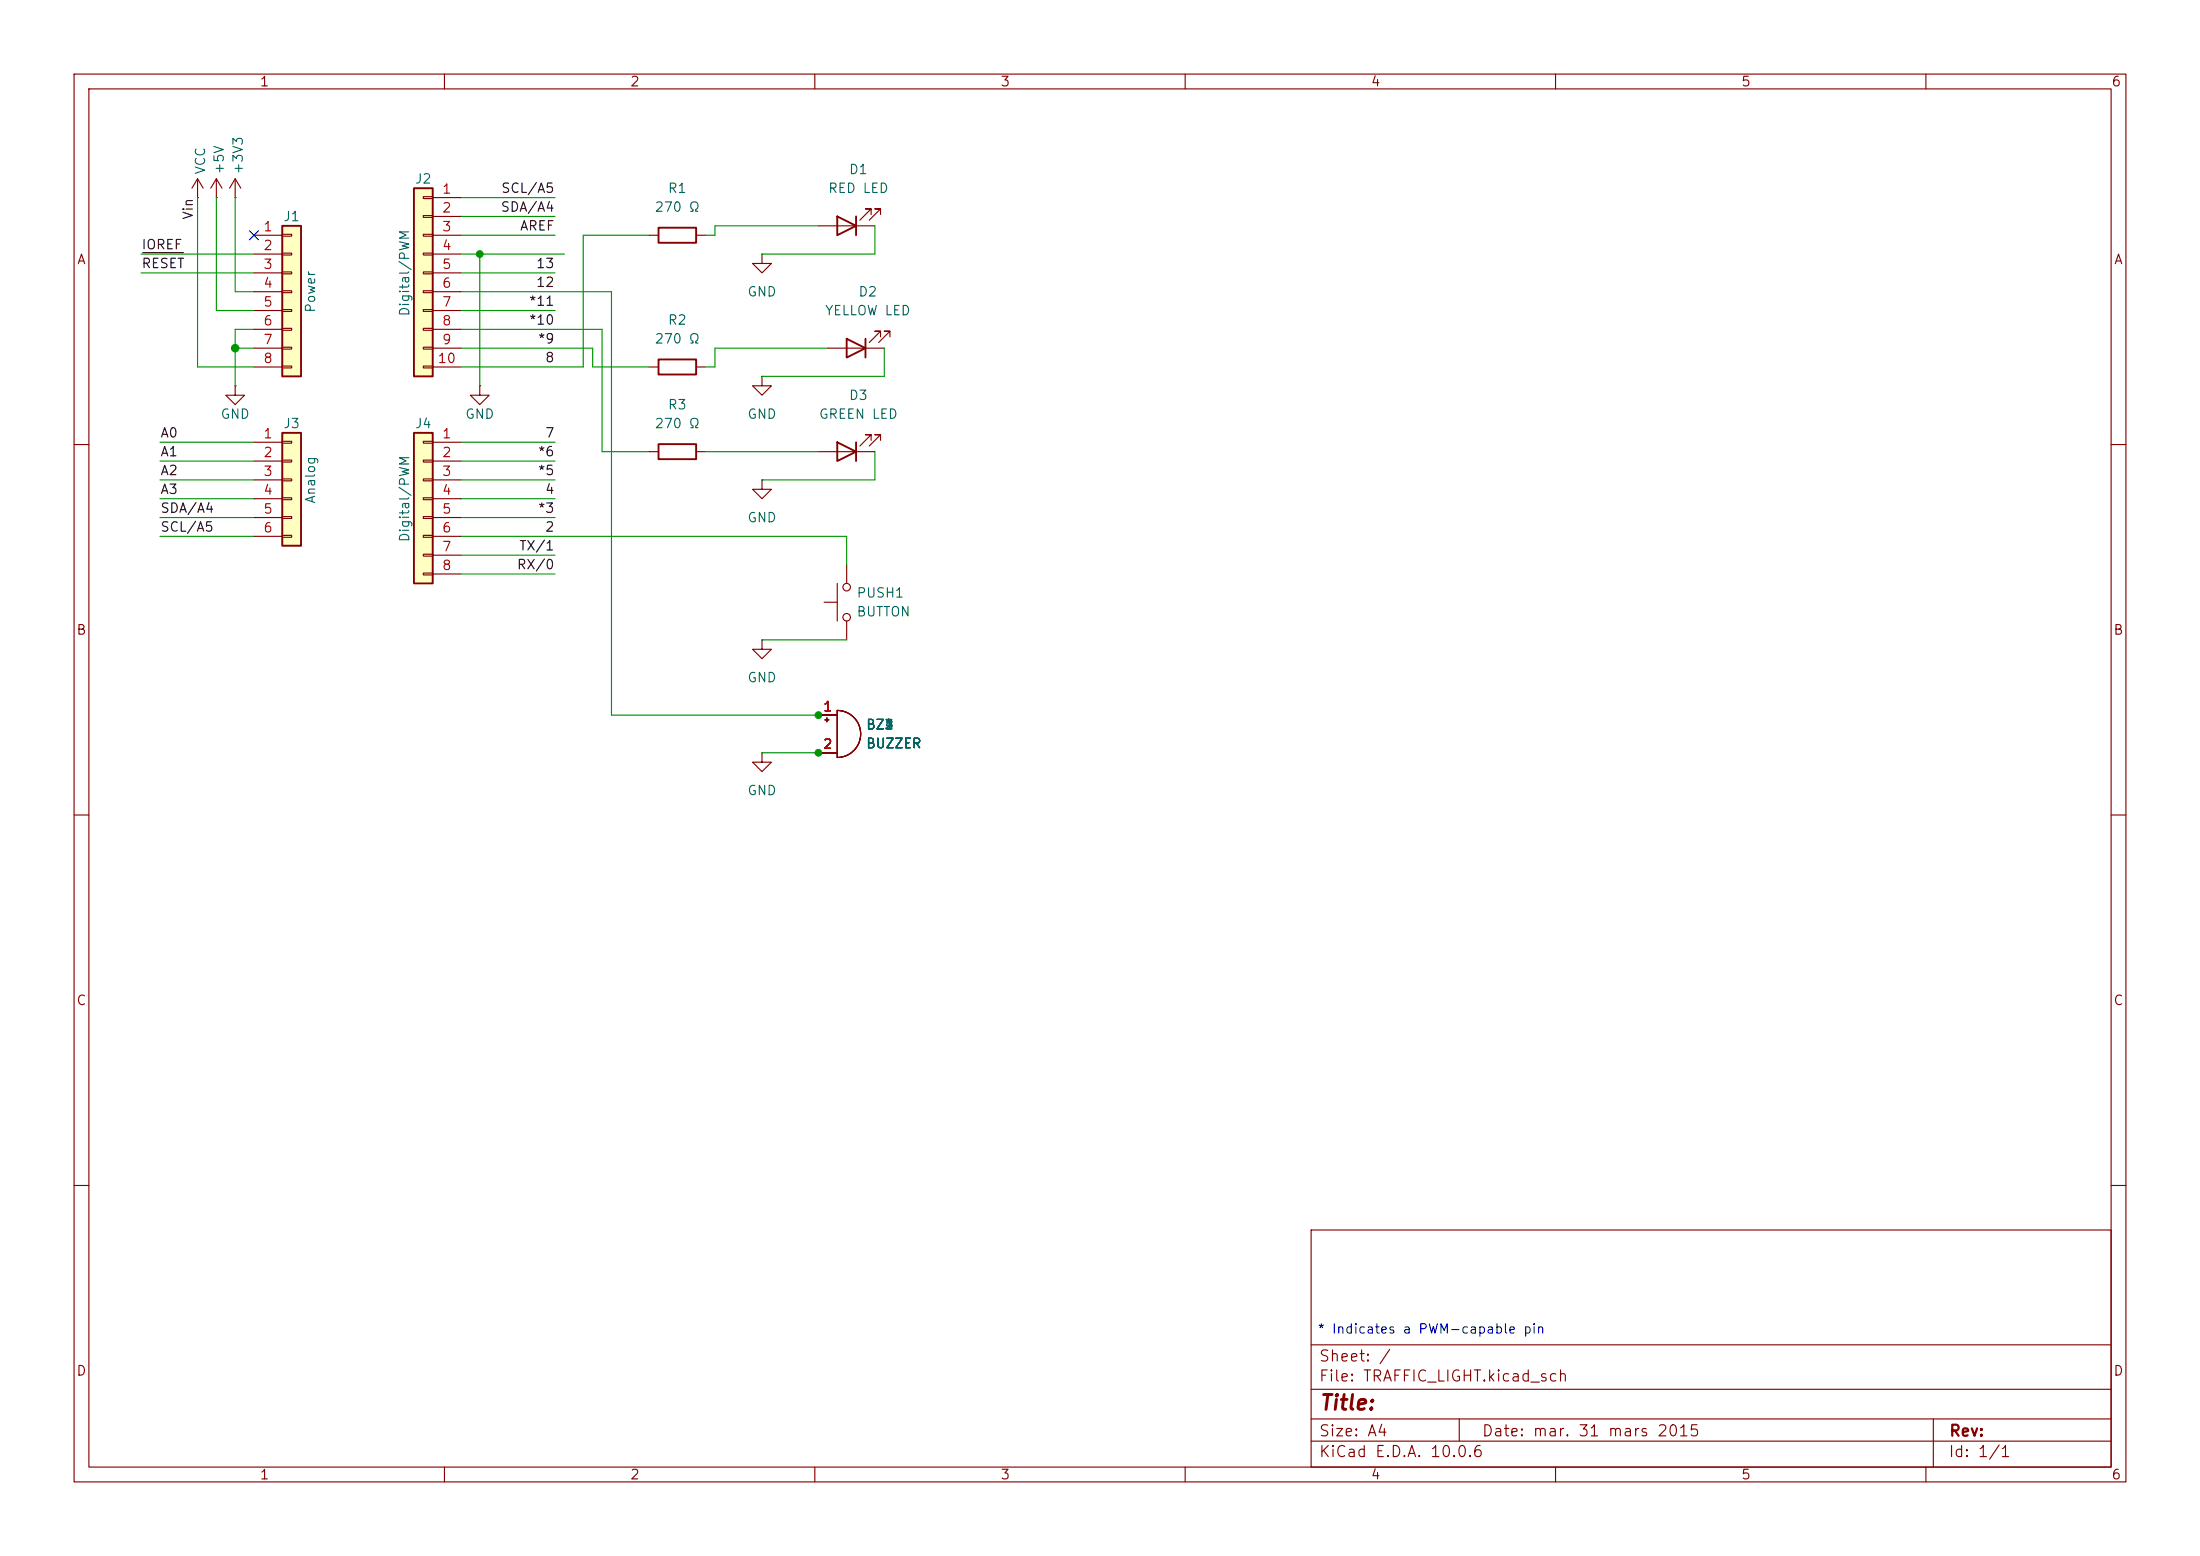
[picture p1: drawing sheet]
<svg xmlns="http://www.w3.org/2000/svg" width="297mm" height="210mm" viewBox="0 0 297 210" stroke-linecap="round" stroke-linejoin="round" font-family="sans-serif">
<g fill="none" stroke="#840000" stroke-width=".15">
<path d="M10 10h277v190h-277zM12 12h273v186h-273zM60 10v2M110 10v2M160 10v2M210 10v2M260 10v2M26.7 26.7h.1M26.7 24.1l-.8 1.3M26.7 24.1l.7 1.3M26.7 24.1v2.6M111.8 47h7.6"/>
<path d="M118.9 45.5v-.8h-.8h.8l-1.6 1.5M120.1 45.5v-.8h-.7h.7l-1.5 1.5M10 60h2M113 78.7v5.1M114.3 76.2v2.5M285 60h2M110.5 96.5h2.5M111.3 81.3h1.7M111.4 97.2h.5M111.6 96.9v.5M113 95.9a3.2 3.2 0 0 1 3.2 3.2 3.2 3.2 0 0 1-3.2 3.1zM114.3 83.8v2.6"/>
<path d="M10 110h2M102.9 101.6v1.3h1.2l-1.2 1.2-1.3-1.2h1.3M102.9 101.6h.1M110.5 101.6h2.5M285 110h2M10 160h2M177 166h108v32h-108zM285 160h2M60 198v2M110 198v2M160 198v2M177 194.5h108"/>
<path d="M177 191.5h108M177 187.5h108M177 181.5h108M197 191.5v3M210 198v2M260 198v2M261 191.5v6.5"/>
<circle cx="114.3" cy="79.2" r=".51"/>
<circle cx="114.3" cy="83.3" r=".51"/>
</g>
<path d="M114.3 45.7l2.5 1.3-2.5 1.3zM116.8 45.7v2.6" fill="none" stroke="#840000" stroke-width=".25"/>
<path d="M55.9 58.4h2.5v20.3h-2.5z" fill="#ffffc2"/>
<path d="M113 29.2l2.6 1.3-2.6 1.3zM115.6 29.2v2.6M55.9 58.4h2.5v20.3h-2.5z" fill="none" stroke="#840000" stroke-width=".25"/>
<g fill="none" stroke="#840000" stroke-width=".15">
<path d="M110.5 30.5h7.6M117.6 29v-.8h-.8h.8l-1.5 1.5M118.9 29v-.8h-.8h.8l-1.6 1.5M57.1 59.6h1.3v.2h-1.3zM58.4 59.7h3.8M64.8 52.1v1.2h1.2l-1.2 1.3-1.3-1.3h1.3M64.8 52.1h.1M57.1 62.1h1.3v.3h-1.3zM57.1 64.6h1.3v.3h-1.3zM57.1 67.2h1.3v.2h-1.3zM57.1 69.7h1.3v.3h-1.3zM57.1 72.3h1.3v.2h-1.3z"/>
<path d="M57.1 74.8h1.3v.3h-1.3zM57.1 77.3h1.3v.3h-1.3zM58.4 62.2h3.8M58.4 64.8h3.8M58.4 67.3h3.8M58.4 69.9h3.8M58.4 72.4h3.8M58.4 74.9h3.8M58.4 77.5h3.8M102.9 86.4v1.2h1.2l-1.2 1.3-1.3-1.3h1.3M102.9 86.4h.1M110.5 96.5h2.5"/>
<path d="M111.4 97.2h.5M111.6 96.9v.5M113 95.9a3.2 3.2 0 0 1 3.2 3.2 3.2 3.2 0 0 1-3.2 3.1zM110.5 101.6h2.5"/>
</g>
<path d="M55.9 25.4h2.5v25.4h-2.5z" fill="#ffffc2"/>
<path d="M55.9 25.4h2.5v25.4h-2.5zM88.9 59.9h5.1v2.1h-5.1zM113 59.7l2.6 1.3-2.6 1.2zM115.6 59.7v2.5" fill="none" stroke="#840000" stroke-width=".25"/>
<g fill="none" stroke="#840000" stroke-width=".15">
<path d="M57.1 26.5h1.3v.3h-1.3zM57.1 29.1h1.3v.2h-1.3zM57.1 31.6h1.3v.3h-1.3zM57.1 34.2h1.3v.2h-1.3zM57.1 36.7h1.3v.3h-1.3zM57.1 39.2h1.3v.3h-1.3zM58.4 26.7h3.8M58.4 29.2h3.8M58.4 31.8h3.8M58.4 34.3h3.8M58.4 36.8h3.8M58.4 39.4h3.8"/>
<path d="M57.1 41.8h1.3v.2h-1.3zM57.1 44.3h1.3v.3h-1.3zM57.1 46.9h1.3v.2h-1.3zM57.1 49.4h1.3v.3h-1.3zM58.4 41.9h3.8M58.4 44.5h3.8M58.4 47h3.8M58.4 49.5h3.8M102.9 50.8v1.3h1.2l-1.2 1.2-1.3-1.2h1.3M102.9 50.8h.1M117.6 59.4v-.7h-.8h.8l-1.5 1.5M118.9 59.4v-.7h-.8h.8l-1.6 1.5"/>
<path d="M87.6 61h1.3M94 61h1.2M110.5 61h7.6"/>
</g>
<path d="M38.1 30.5h2.5v20.3h-2.5z" fill="#ffffc2"/>
<path d="M38.1 30.5h2.5v20.3h-2.5zM88.9 30.7h5.1v2.1h-5.1z" fill="none" stroke="#840000" stroke-width=".25"/>
<g fill="none" stroke="#840000" stroke-width=".15">
<path d="M34.3 31.8h3.8M34.3 34.3h3.8M34.3 36.8h3.8M34.3 39.4h3.8M38.1 31.6h1.3v.3h-1.3zM38.1 34.2h1.3v.2h-1.3zM38.1 36.7h1.3v.3h-1.3zM38.1 39.2h1.3v.3h-1.3zM87.6 31.8h1.3M94 31.8h1.2M102.9 34.3v1.3h1.2l-1.2 1.2-1.3-1.2h1.3M102.9 34.3h.1"/>
<path d="M31.7 52.1v1.2h1.3l-1.3 1.3-1.2-1.3h1.2M31.7 52.1h.1M34.3 41.9h3.8M34.3 44.5h3.8M34.3 47h3.8M34.3 49.5h3.8M38.1 41.8h1.3v.2h-1.3zM38.1 44.3h1.3v.3h-1.3zM38.1 46.9h1.3v.2h-1.3zM38.1 49.4h1.3v.3h-1.3zM102.9 64.8v1.2h1.2l-1.2 1.3-1.3-1.3h1.3M102.9 64.8h.1"/>
</g>
<path d="M38.1 58.4h2.5v15.3h-2.5z" fill="#ffffc2"/>
<path d="M38.1 58.4h2.5v15.3h-2.5zM88.9 48.5h5.1v2h-5.1z" fill="none" stroke="#840000" stroke-width=".25"/>
<g fill="none" stroke="#840000" stroke-width=".15">
<path d="M29.2 26.7h.1M29.2 24.1l-.8 1.3M29.2 24.1l.8 1.3M29.2 24.1v2.6M31.7 26.7h.1M31.7 24.1l-.7 1.3M31.7 24.1l.8 1.3M31.7 24.1v2.6M34.3 59.7h3.8M38.1 59.6h1.3v.2h-1.3zM87.6 49.5h1.3M94 49.5h1.2"/>
<path d="M34.3 62.2h3.8M34.3 64.8h3.8M34.3 67.3h3.8M34.3 69.9h3.8M34.3 72.4h3.8M38.1 62.1h1.3v.3h-1.3zM38.1 64.6h1.3v.3h-1.3zM38.1 67.2h1.3v.2h-1.3zM38.1 69.7h1.3v.3h-1.3zM38.1 72.3h1.3v.2h-1.3zM110.5 96.5h2.5M110.5 101.6h2.5"/>
</g>
<path d="M19.3 34.1h5.5" fill="none" stroke="#0f0f0f" stroke-width=".15"/>
<g fill="none" stroke="#009600" stroke-width=".15">
<path d="M19 34.3h15.3M19 36.8h15.3M26.7 26.7v22.8h7.6M29.2 26.7v15.2h5.1M31.7 26.7v12.7h2.6M62.2 39.4h20.3v57.1h28M62.2 34.3h14M62.2 31.8h12.7M62.2 36.8h12.7M62.2 29.2h12.7M62.2 26.7h12.7M64.8 34.3v17.8"/>
<path d="M87.6 31.8h-8.9v17.7h-16.5M110.5 30.5h-14v1.3h-1.3M118.1 30.5v3.8h-15.2M21.6 59.7h12.7M31.7 47h2.6M34.3 44.5h-2.6v7.6M62.2 59.7h12.7M62.2 47h17.8v2.5h7.6M62.2 44.5h19.1v16.5h6.3M62.2 41.9h12.7M111.8 47h-15.3v2.5h-1.3M119.4 47v3.8h-16.5"/>
<path d="M21.6 62.2h12.7M21.6 64.8h12.7M21.6 72.4h12.7M21.6 69.9h12.7M21.6 67.3h12.7M62.2 62.2h12.7M62.2 64.8h12.7M62.2 77.5h12.7M62.2 72.4h52.1v3.8M62.2 74.9h12.7M62.2 69.9h12.7M62.2 67.3h12.7"/>
<path d="M95.2 61h15.3M118.1 61v3.8h-15.2M102.9 86.4h11.4M102.9 101.6h7.6"/>
</g>
<path d="M33.7 31.1l1.2 1.3M34.9 31.1l-1.2 1.3" fill="none" stroke="#000084" stroke-width=".15"/>
<g fill="#009600" stroke="#009600" stroke-width=".14">
<circle cx="110.5" cy="96.5" r=".46"/>
<circle cx="110.5" cy="101.6" r=".46"/>
<circle cx="31.8" cy="47" r=".51"/>
<circle cx="64.8" cy="34.3" r=".46"/>
</g>
<text font-size="2" fill="#840000" x="178" y="190.8">Title:</text>
<g font-size="1.5" fill="#840000">
<text x="178" y="184.1">Sheet: /</text>
<text x="178" y="186.8">File: TRAFFIC_LIGHT.kicad_sch</text>
<text x="178" y="197">KiCad E.D.A. 10.0.6</text>
<text x="178" y="194.2">Size: A4</text>
<text x="200" y="194.2">Date: mar. 31 mars 2015</text>
<text x="263" y="197">Id: 1/1</text>
<text x="263" y="194.2">Rev:</text>
</g>
<g font-size="1.3" fill="#840000">
<text x="35" y="12">1</text>
<text x="85" y="12">2</text>
<text x="135" y="12">3</text>
<text x="185" y="12">4</text>
<text x="235" y="12">5</text>
<text x="285" y="12">6</text>
<text x="10.3" y="36">A</text>
<text x="285.3" y="36">A</text>
<text x="10.2" y="86">B</text>
<text x="285.2" y="86">B</text>
<text x="10.2" y="136">C</text>
<text x="285.2" y="136">C</text>
<text x="10.2" y="186">D</text>
<text x="285.2" y="186">D</text>
<text x="35" y="200">1</text>
<text x="85" y="200">2</text>
<text x="135" y="200">3</text>
<text x="185" y="200">4</text>
<text x="235" y="200">5</text>
<text x="285" y="200">6</text>
</g>
<g font-size="1.3" fill="#006464">
<text x="28" y="23.6" transform="rotate(-90 28 23.6)">VCC</text>
<text x="30.5" y="23.6" transform="rotate(-90 30.5 23.6)">+5V</text>
<text x="33.1" y="23.6" transform="rotate(-90 33.1 23.6)">+3V3</text>
<text x="114.5" y="23.8">D1</text>
<text x="55.9" y="25.1">J2</text>
<text x="88.3" y="28.9">270 Ω</text>
<text x="90.1" y="26.4">R1</text>
<text x="111.7" y="26.4">RED LED</text>
<text x="38.2" y="30.2">J1</text>
<text x="100.8" y="40.3">GND</text>
<text x="115.8" y="40.3">D2</text>
<text x="42.9" y="42.3" transform="rotate(-90 42.9 42.3)">Power</text>
<text x="55.6" y="42.8" transform="rotate(-90 55.6 42.8)">Digital/PWM</text>
<text x="88.3" y="46.7">270 Ω</text>
<text x="90.1" y="44.1">R2</text>
<text x="111.3" y="42.9">YELLOW LED</text>
<text x="29.7" y="56.8">GND</text>
<text x="38.2" y="58.1">J3</text>
<text x="55.9" y="58.1">J4</text>
<text x="62.7" y="56.8">GND</text>
<text x="88.3" y="58.1">270 Ω</text>
<text x="90.1" y="55.6">R3</text>
<text x="100.8" y="56.8">GND</text>
<text x="110.5" y="56.8">GREEN LED</text>
<text x="114.5" y="54.3">D3</text>
<text x="42.9" y="68.1" transform="rotate(-90 42.9 68.1)">Analog</text>
<text x="100.8" y="70.8">GND</text>
<text x="55.6" y="73.3" transform="rotate(-90 55.6 73.3)">Digital/PWM</text>
<text x="115.6" y="81">PUSH1</text>
<text x="115.6" y="83.5">BUTTON</text>
<text x="100.8" y="92.4">GND</text>
<text x="116.8" y="98.8">BZ3</text>
<text x="116.8" y="101.3">BUZZER</text>
<text x="116.8" y="98.8">BZ2</text>
<text x="116.8" y="98.8">BZ4</text>
<text x="116.8" y="98.8">BZ1</text>
<text x="119.3" y="98.8">4</text>
<text x="119.3" y="98.8">1</text>
<text x="100.8" y="107.6">GND</text>
</g>
<g font-size="1.3" fill="#0f0f0f">
<text x="26.4" y="29.7" transform="rotate(-90 26.4 29.7)">Vin</text>
<text x="67.5" y="28.9">SDA/A4</text>
<text x="67.6" y="26.4">SCL/A5</text>
<text x="19" y="34">IOREF</text>
<text x="70.1" y="31.4">AREF</text>
<text x="19" y="36.5">RESET</text>
<text x="71.3" y="41.6">*11</text>
<text x="72.3" y="36.5">13</text>
<text x="72.3" y="39.1">12</text>
<text x="71.3" y="44.1">*10</text>
<text x="72.5" y="46.7">*9</text>
<text x="73.5" y="49.2">8</text>
<text x="21.6" y="59.4">A0</text>
<text x="73.5" y="59.4">7</text>
<text x="21.6" y="64.5">A2</text>
<text x="21.6" y="61.9">A1</text>
<text x="72.5" y="61.9">*6</text>
<text x="72.5" y="64.5">*5</text>
<text x="21.6" y="69.5">SDA/A4</text>
<text x="21.6" y="67">A3</text>
<text x="72.5" y="69.5">*3</text>
<text x="73.5" y="67">4</text>
<text x="21.6" y="72.1">SCL/A5</text>
<text x="69.7" y="77.2">RX/0</text>
<text x="70" y="74.6">TX/1</text>
<text x="73.5" y="72.1">2</text>
</g>
<g font-size="1.3" fill="#a90000">
<text x="59.6" y="26.5">1</text>
<text x="59.6" y="29">2</text>
<text x="35.5" y="31.5">1</text>
<text x="35.5" y="34.1">2</text>
<text x="59.6" y="31.5">3</text>
<text x="59.6" y="34.1">4</text>
<text x="35.5" y="36.6">3</text>
<text x="35.5" y="39.2">4</text>
<text x="35.5" y="41.7">5</text>
<text x="59.6" y="36.6">5</text>
<text x="59.6" y="39.2">6</text>
<text x="59.6" y="41.7">7</text>
<text x="35.5" y="44.2">6</text>
<text x="35.5" y="46.8">7</text>
<text x="59.6" y="44.2">8</text>
<text x="59.6" y="46.8">9</text>
<text x="35.5" y="49.3">8</text>
<text x="59" y="49.3">10</text>
<text x="35.5" y="59.5">1</text>
<text x="59.6" y="59.5">1</text>
<text x="35.5" y="62">2</text>
<text x="35.5" y="64.6">3</text>
<text x="59.6" y="62">2</text>
<text x="59.6" y="64.6">3</text>
<text x="35.5" y="67.1">4</text>
<text x="35.5" y="69.6">5</text>
<text x="59.6" y="67.1">4</text>
<text x="59.6" y="69.6">5</text>
<text x="35.5" y="72.2">6</text>
<text x="59.6" y="72.2">6</text>
<text x="59.6" y="74.7">7</text>
<text x="59.6" y="77.3">8</text>
<text x="111" y="96.3">1</text>
<text x="111" y="101.4">2</text>
</g>
<text font-size="1.3" fill="#0000c2" x="177.8" y="180.3">* Indicates a PWM-capable pin</text>
</svg>
